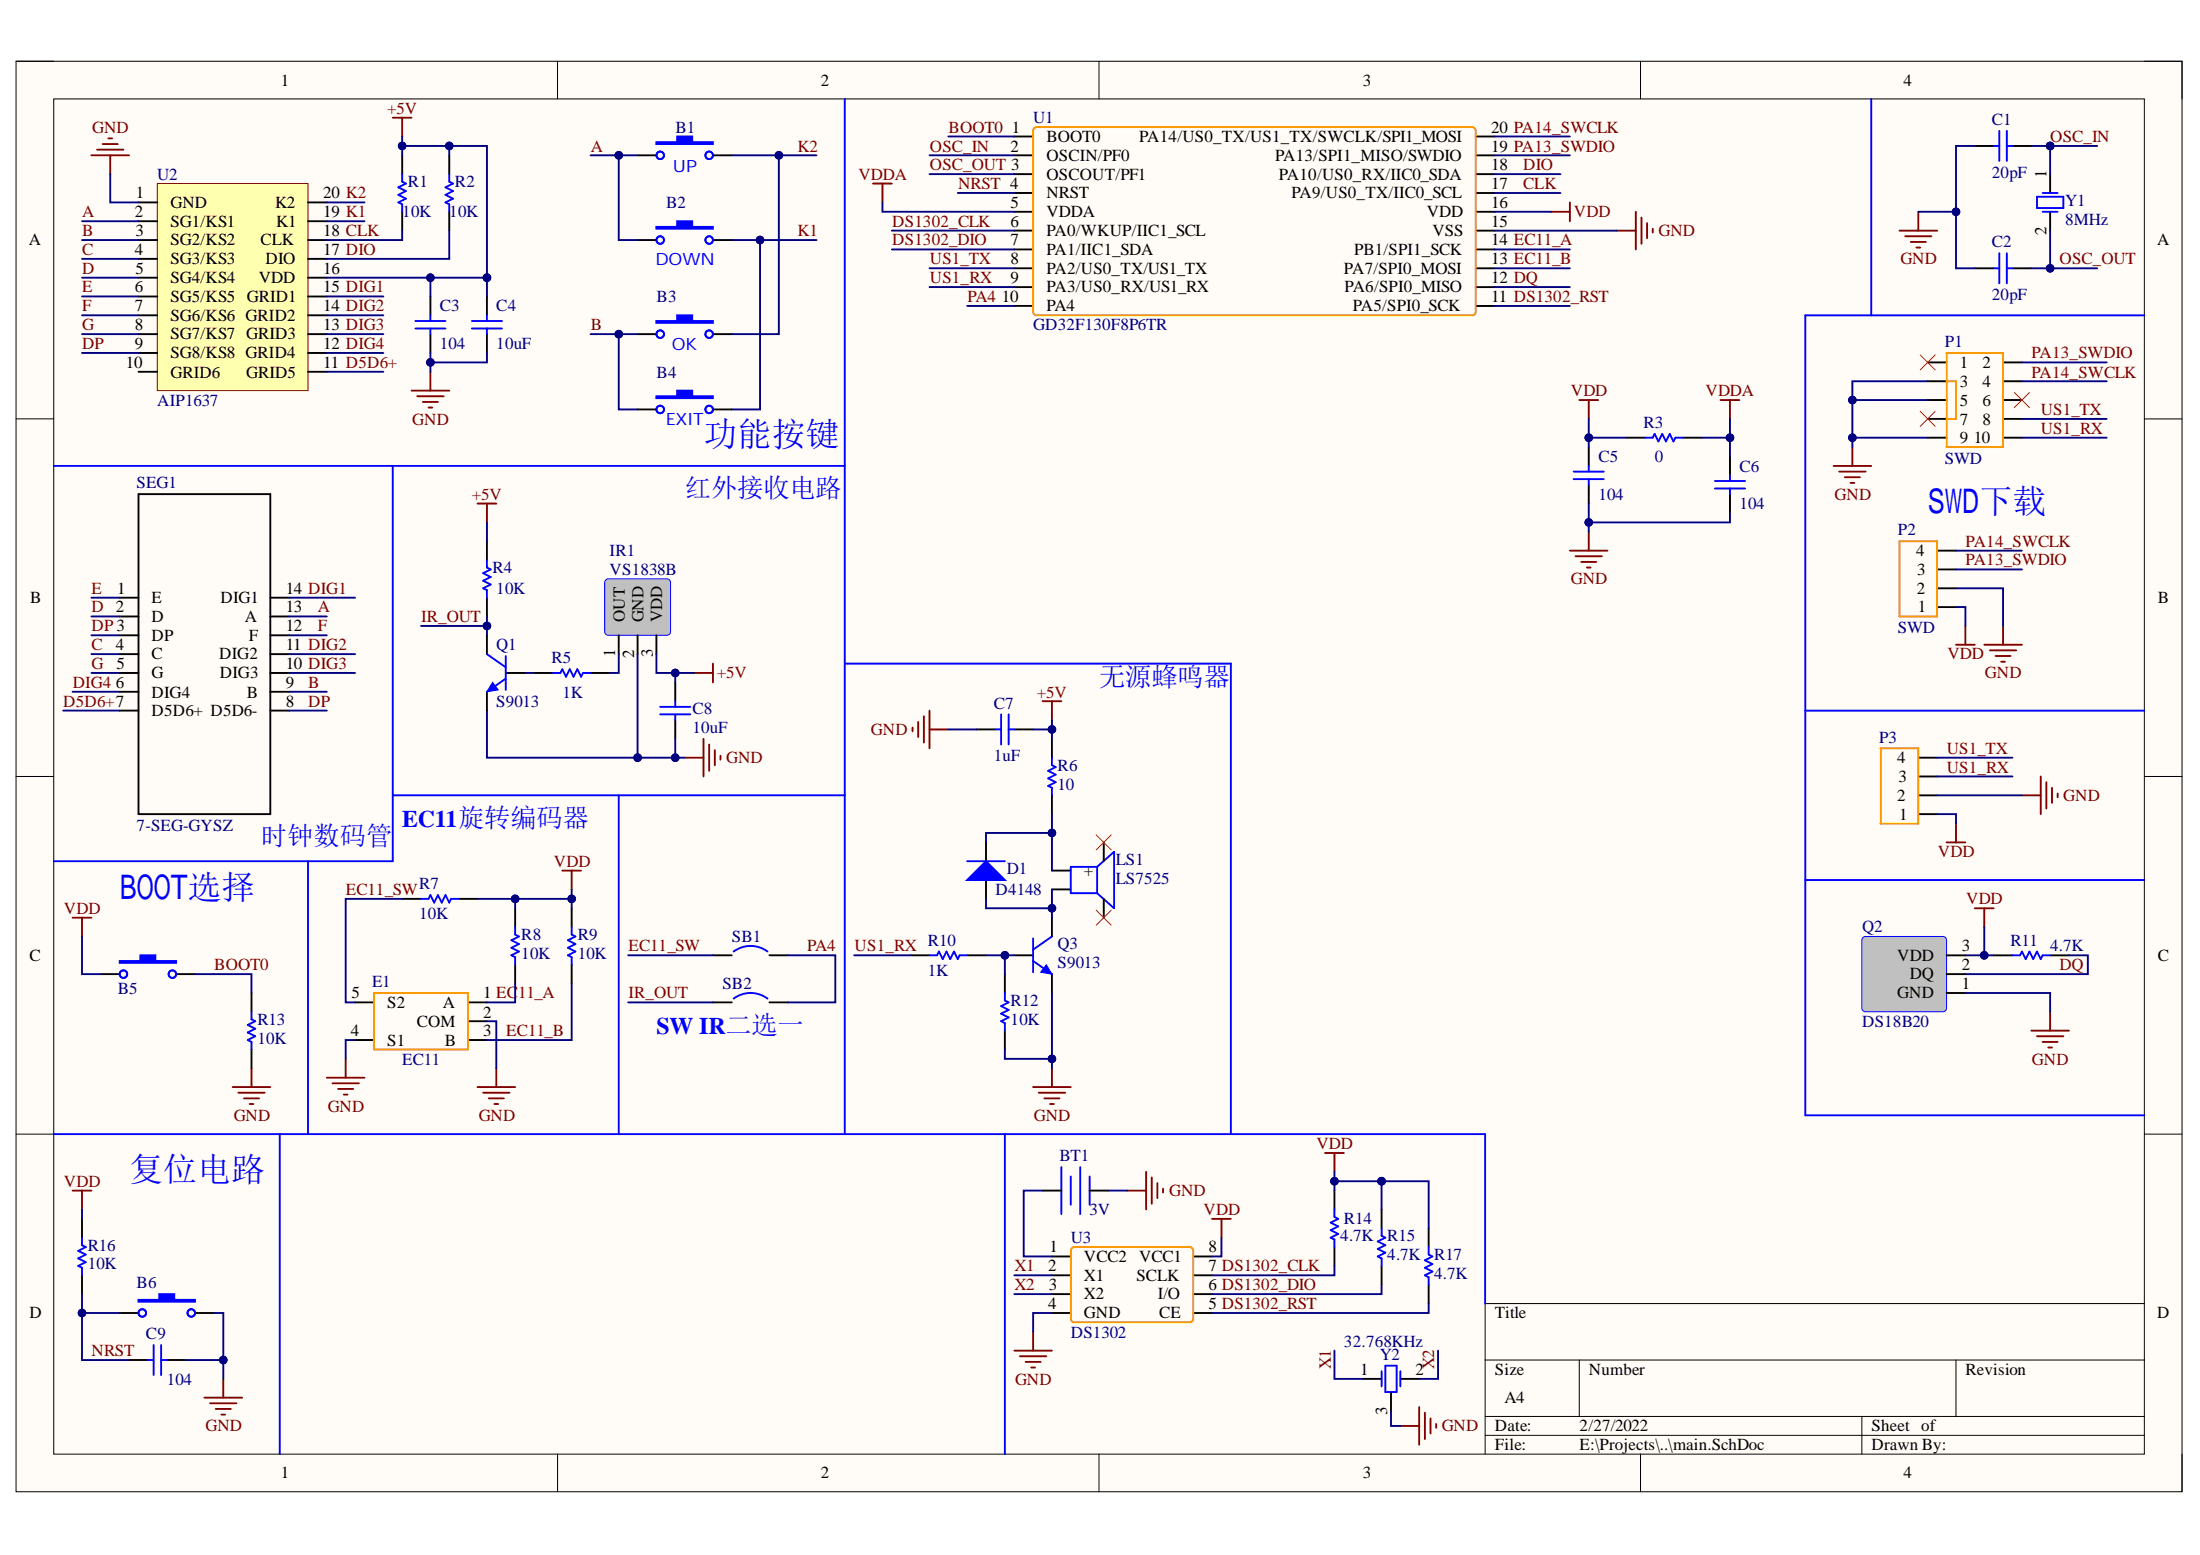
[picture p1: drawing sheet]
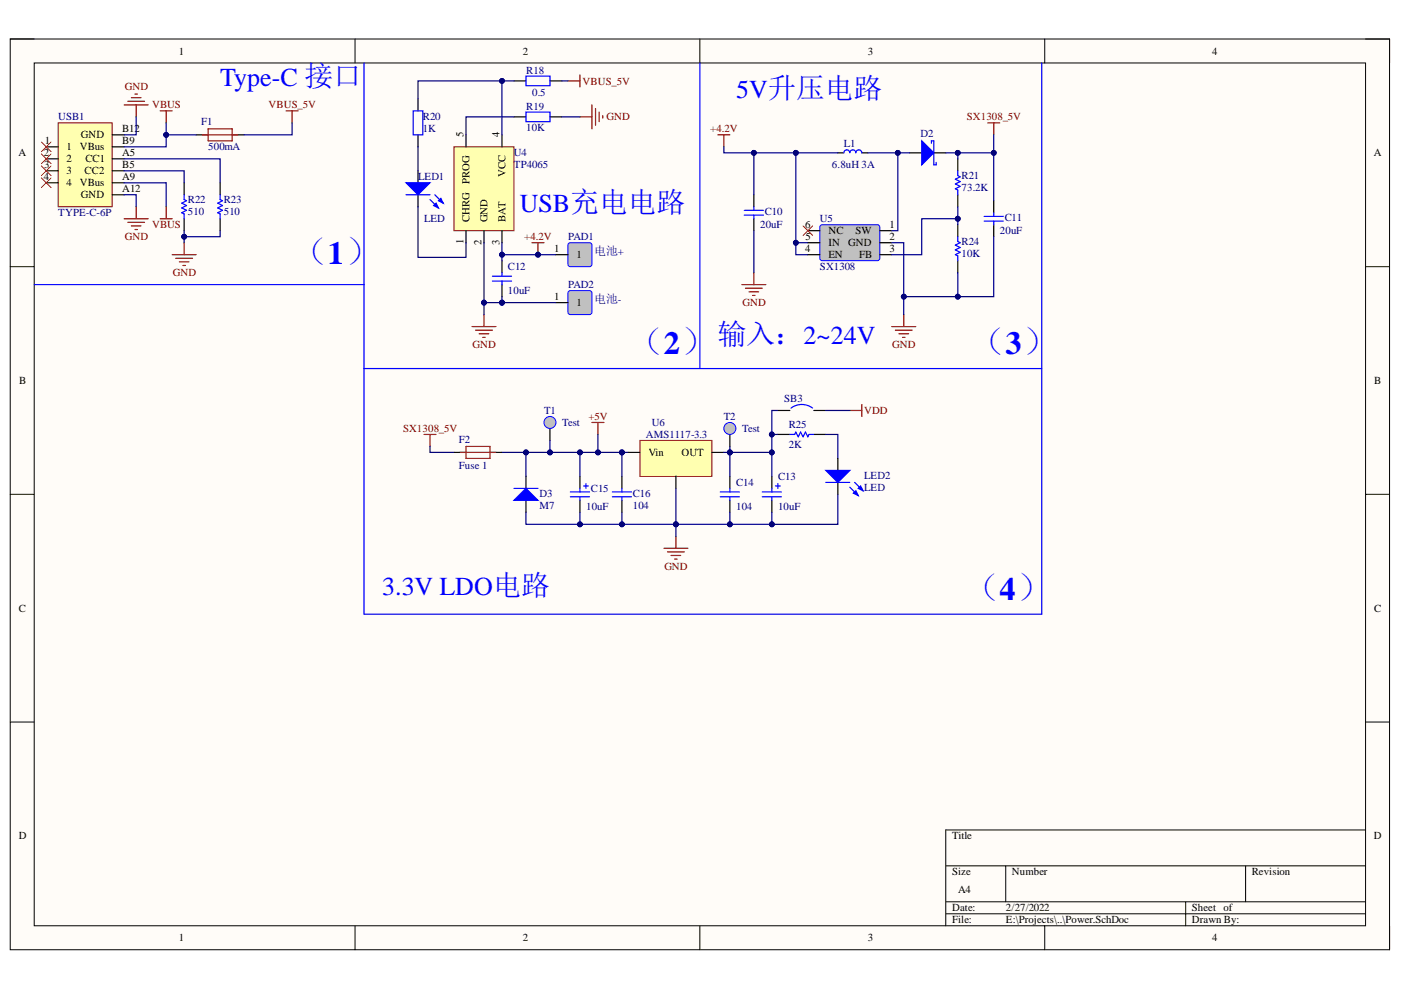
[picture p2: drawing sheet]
# Altium project ClockLED_ONE.PrjPcb
2 sheets, 82 parts. Net scope: global (net labels, ports and power ports of the same name join across sheets).
Board file: ClockLED_ONE.PcbDoc
Sheets:
  main.SchDoc
  Power.SchDoc

## Sheet main.SchDoc
size A4; SheetNumber: 1; SheetTotal: 2

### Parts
B1  用户按钮  [SW-SMD_L6.0-W3.5-LS8.0]  (value not drawn)
B2  用户按钮  [SW-SMD_L6.0-W3.5-LS8.0]  (value not drawn)
B3  用户按钮  [SW-SMD_L6.0-W3.5-LS8.0]  (value not drawn)
B4  用户按钮  [SW-SMD_L6.0-W3.5-LS8.0]  (value not drawn)
B5  复位按钮  [SW-SMD_L6.0-W3.5-LS8.0]  (value not drawn)
B6  复位按钮  [SW-SMD_L6.0-W3.5-LS8.0]  (value not drawn)
BT1  3V  [BAT-SMD_CR1220-2]
C1  value 20pF  [C0603]  (hidden comment: Cap)
C2  value 20pF  [C0603]  (hidden comment: Cap)
C3  value 104  [C0603]  (hidden comment: Cap)
C4  value 10uF  [C1812]  (hidden comment: Cap)
C5  value 104  [C0603]  (hidden comment: Cap)
C6  value 104  [C0603]  (hidden comment: Cap)
C7  value 1uF  [C1206]  (hidden comment: Cap)
C8  value 10uF  [C1210]  (hidden comment: Cap)
C9  value 104  [C0603]  (hidden comment: Cap)
D1  D4148  [SOD-80_L3.5-W1.5-RD]
E1  EC11  [EC11]
IR1  VS1838B  [HS0038]
LS1  LS7525  [BUZ-SMD_4P-7525]
P1  SWD  [IDC-SMD-10P-1.27MM]
P2  SWD  [HDR1X4-Male]
P3  HDR-M-2.54-1x4  [HDR1X4-Male]  (value not drawn)
Q1  S9013  [SOT-23-3_L2.9-W1.6-P1.90-LS2.8-BR]
Q2  DS18B20  [TO-92A]
Q3  S9013  [SOT-23-3_L2.9-W1.6-P1.90-LS2.8-BR]
R1  value 10K  [R0603]  (hidden comment: Res)
R2  value 10K  [R0603]  (hidden comment: Res)
R3  value 0  [R0603]  (hidden comment: Res)
R4  value 10K  [R0603]  (hidden comment: Res)
R5  value 1K  [R0603]  (hidden comment: Res)
R6  value 10  [R0603]  (hidden comment: Res)
R7  value 10K  [R0603]  (hidden comment: Res)
R8  value 10K  [R0603]  (hidden comment: Res)
R9  value 10K  [R0603]  (hidden comment: Res)
R10  value 1K  [R0603]  (hidden comment: Res)
R11  value 4.7K  [R0603]  (hidden comment: Res)
R12  value 10K  [R0603]  (hidden comment: Res)
R13  value 10K  [R0603]  (hidden comment: Res)
R14  value 4.7K  [R0603]  (hidden comment: Res)
R15  value 4.7K  [R0603]  (hidden comment: Res)
R16  value 10K  [R0603]  (hidden comment: Res)
R17  value 4.7K  [R0603]  (hidden comment: Res)
SB1  Circuit Breaker  [JP2_SMD]  (value not drawn)
SB2  Circuit Breaker  [JP2_SMD]  (value not drawn)
SEG1  7-SEG-GYSZ  [7-SEG-GY0_8INCH]
U1  GD32F130F8P6TR  [TSSOP-20-N]
U2  AIP1637  [SOP-20_L12.8-W7.5-P1.27-LS10.4-BL]
U3  DS1302  [SOIC-8_208mil_L5.3-W5.3-P1.27-LS8.0-BL]
Y1  8MHz  [HC-49]
Y2  32.768KHz  [CRYSTAL-SMD_BD2.0-L6.0-P2.54-32.768]

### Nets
+5V: C3.2 C4.2 C7.1 C8.1 IR1.3(VDD) R1.2 R2.2 R4.1 R6.2 U2.16(VDD)
GND: B6.2 BT1.2(-) C1.1 C2.1 C3.1 C4.1 C5.1 C6.1 C7.2 C8.2 C9.2 E1.2(COM) E1.4(S1) IR1.2(GND) P1.3 P1.5 P1.9 P2.2 P3.2 Q1.2(E) Q2.1(GND) Q3.2(E) R12.2 R13.1 U1.15(VSS) U2.1(GND) U3.4(GND) Y2.3(GND)
VDD: B5.1 C5.2 P2.1 P3.1 Q2.3(VDD) R3.2 R7.1 R8.2 R9.2 R11.2 R14.1 R15.1 R16.2 R17.1 U1.16(VDD) U3.8(VCC1)
VDDA: C6.2 R3.1 U1.5(VDDA)
A: B1.1 B2.1 SEG1.13(A) U2.2(SG1/KS1)
B: B3.1 B4.1 SEG1.9(B) U2.3(SG2/KS2)
BOOT0: B5.2 R13.2 U1.1(BOOT0)
C: SEG1.4(C) U2.4(SG3/KS3)
CLK: R1.1 U1.17(PA9/US0_TX/IIC0_SCL) U2.18(CLK)
D: SEG1.2(D) U2.5(SG4/KS4)
D5D6+: SEG1.7(D5D6+) U2.11(GRID5)
DIG1: SEG1.14(DIG1) U2.15(GRID1)
DIG2: SEG1.11(DIG2) U2.14(GRID2)
DIG3: SEG1.10(DIG3) U2.13(GRID3)
DIG4: SEG1.6(DIG4) U2.12(GRID4)
DIO: R2.1 U1.18(PA10/US0_RX/IIC0_SDA) U2.17(DIO)
DP: SEG1.3(DP) SEG1.8(D5D6-) U2.9(SG8/KS8)
DQ: Q2.2(DQ) R11.1 U1.12(PA6/SPI0_MISO)
DS1302_CLK: R14.2 U1.6(PA0/WKUP/IIC1_SCL) U3.7(SCLK)
DS1302_DIO: R15.2 U1.7(PA1/IIC1_SDA) U3.6(I/O)
DS1302_RST: R17.2 U1.11(PA5/SPI0_SCK) U3.5(CE)
E: SEG1.1(E) U2.6(SG5/KS5)
EC11_A: E1.1(A) R8.1 U1.14(PB1/SPI1_SCK)
EC11_B: E1.3(B) R9.1 U1.13(PA7/SPI0_MOSI)
EC11_SW: E1.5(S2) R7.2 SB1.1
F: SEG1.12(F) U2.7(SG6/KS6)
G: SEG1.5(G) U2.8(SG7/KS7)
IR_OUT: Q1.3(C) R4.2 SB2.1
K1: B2.2 B4.2 U2.19(K1)
K2: B1.2 B3.2 U2.20(K2)
NRST: B6.1 C9.1 R16.1 U1.4(NRST)
OSC_IN: C1.2 U1.2(OSCIN/PF0) Y1.1(OSC1)
OSC_OUT: C2.2 U1.3(OSCOUT/PF1) Y1.2(OSC2)
PA4: SB1.2 SB2.2 U1.10(PA4)
PA13_SWDIO: P1.2 P2.3 U1.19(PA13/SPI1_MISO/SWDIO)
PA14_SWCLK: P1.4 P2.4 U1.20(PA14/US0_TX/US1_TX/SWCLK/SPI1_MOSI)
US1_RX: P1.10 P3.3 R10.2 U1.9(PA3/US0_RX/US1_RX)
US1_TX: P1.8 P3.4 U1.8(PA2/US0_TX/US1_TX)
X1: U3.2(X1) Y2.1(OSC1)
X2: U3.3(X2) Y2.2(OSC2)
NetBT1_1: BT1.1(+) U3.1(VCC2)
NetD1_1: D1.1(K) LS1.1(+) R6.1
NetD1_2: D1.2(A) LS1.2(-) Q3.3(C)
NetIR1_1: IR1.1(OUT) R5.1
NetQ1_1: Q1.1(B) R5.2
NetQ3_1: Q3.1(B) R10.1 R12.1

Not connected (* = marked no-connect by the designer): LS1 3* 4*; P1 1* 6* 7*; U2 10(GRID6)

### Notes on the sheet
- (near B1) UP
- (near B2) DOWN
- (near B3) OK
- (near B4) EXIT
- (near B4) 功能按键
- (near B4) 红外接收电路
- (near P2) SWD下载
- 无源蜂鸣器
- 时钟数码管
- EC11旋转编码器
- (near B5) BOOT选择
- (near SB2) SW IR二选一
- (near R16) 复位电路

## Sheet Power.SchDoc
size A4; SheetNumber: 2; SheetTotal: 2

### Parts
C10  value 20uF  [C1210]  (hidden comment: Cap)
C11  value 20uF  [C1210]  (hidden comment: Cap)
C12  value 10uF  [C0603]  (hidden comment: Cap)
C13  value 10uF  [CASE-A_3216]  (hidden comment: Cap Pol1)
C14  value 104  [C0603]  (hidden comment: Cap)
C15  value 10uF  [CASE-A_3216]  (hidden comment: Cap Pol1)
C16  value 104  [C0603]  (hidden comment: Cap)
D2  D Schottky  [SMA_L4.4-W2.8-LS5.4-RD]  (value not drawn)
D3  M7  [SOD-123_L2.8-W1.8-LS3.7-RD]
F1  500mA  [F0603]
F2  Fuse 1  [F0603]
L1  value 6.8uH 3A  [IND-SMD_L6.0-W6.0_SWPA6045S]  (hidden comment: Inductor)
LED1  LED  [LED0603_RED]
LED2  LED  [LED0603_RED]
PAD1  电池+  [PAD_1]
PAD2  电池-  [PAD_1]
R18  value 0.5  [R0805]  (hidden comment: Res_EU)
R19  value 10K  [R0603]  (hidden comment: Res_EU)
R20  value 1K  [R0603]  (hidden comment: Res_EU)
R21  value 73.2K  [R0603]  (hidden comment: Res)
R22  value 510  [R0603]  (hidden comment: Res)
R23  value 510  [R0603]  (hidden comment: Res)
R24  value 10K  [R0603]  (hidden comment: Res)
R25  value 2K  [R0603]  (hidden comment: Res)
SB3  Circuit Breaker  [JP2_SMD]  (value not drawn)
T1  Test  [TEST-SMD]
T2  Test  [TEST-SMD]
U4  TP4065  [SOT-23-5L]
U5  SX1308  [SOT-23-6_L2.9-W1.6-P0.95-LS2.8-BR]
U6  AMS1117-3.3  [SOT-223_L6.7-W3.5-P2.30-BR]
USB1  TYPE-C-6P  [USB-C-SMD_6P]

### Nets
+4.2V: C10.2 C12.2 L1.1 PAD1.1 U4.3(BAT) U5.4(EN) U5.5(IN)
+5V: C15.1 C16.2 D3.1(K) F2.2 T1.1(TEST) U6.3(Vin)
GND: C10.1 C11.1 C12.1 C13.2 C14.1 C15.2 C16.1 D3.2(A) LED2.2(K) PAD2.1 R19.1 R22.2 R23.2 R24.2 U4.2(GND) U5.2(GND) U6.1(GND) USB1.A12(GND) USB1.B12(GND)
SX1308_5V: C11.2 D2.2(K) F2.1 R21.1
VBUS: F1.1 USB1.A9(VBus) USB1.B9(VBus)
VBUS_5V: F1.2 R18.1
VDD: SB3.2
NetC13_1: C13.1 C14.2 R25.2 SB3.1 T2.1(TEST) U6.2(OUT)
NetD2_1: D2.1(A) L1.2 U5.1(SW)
NetLED1_1: LED1.1(A) R20.1
NetLED1_2: LED1.2(K) U4.1(CHRG)
NetLED2_1: LED2.1(A) R25.1
NetR18_2: R18.2 R20.2 U4.4(VCC)
NetR19_2: R19.2 U4.5(PROG)
NetR21_2: R21.2 R24.1 U5.3(FB)
NetR22_1: R22.1 USB1.B5(CC2)
NetR23_1: R23.1 USB1.A5(CC1)

Not connected (* = marked no-connect by the designer): U5 6(NC)*; USB1 1* 2* 3* 4*

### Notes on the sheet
- (near F1) Type-C 接口
- 5V升压电路
- (near U4) USB充电电路
- （1）
- （2）
- 输入：2|4V
- （3）
- 3.3V LDO电路
- （4）

## Nets that join several sheets
+5V: main (10 pins), Power (6 pins)
GND: main (28 pins), Power (19 pins)
VDD: main (16 pins), Power (SB3.2)
